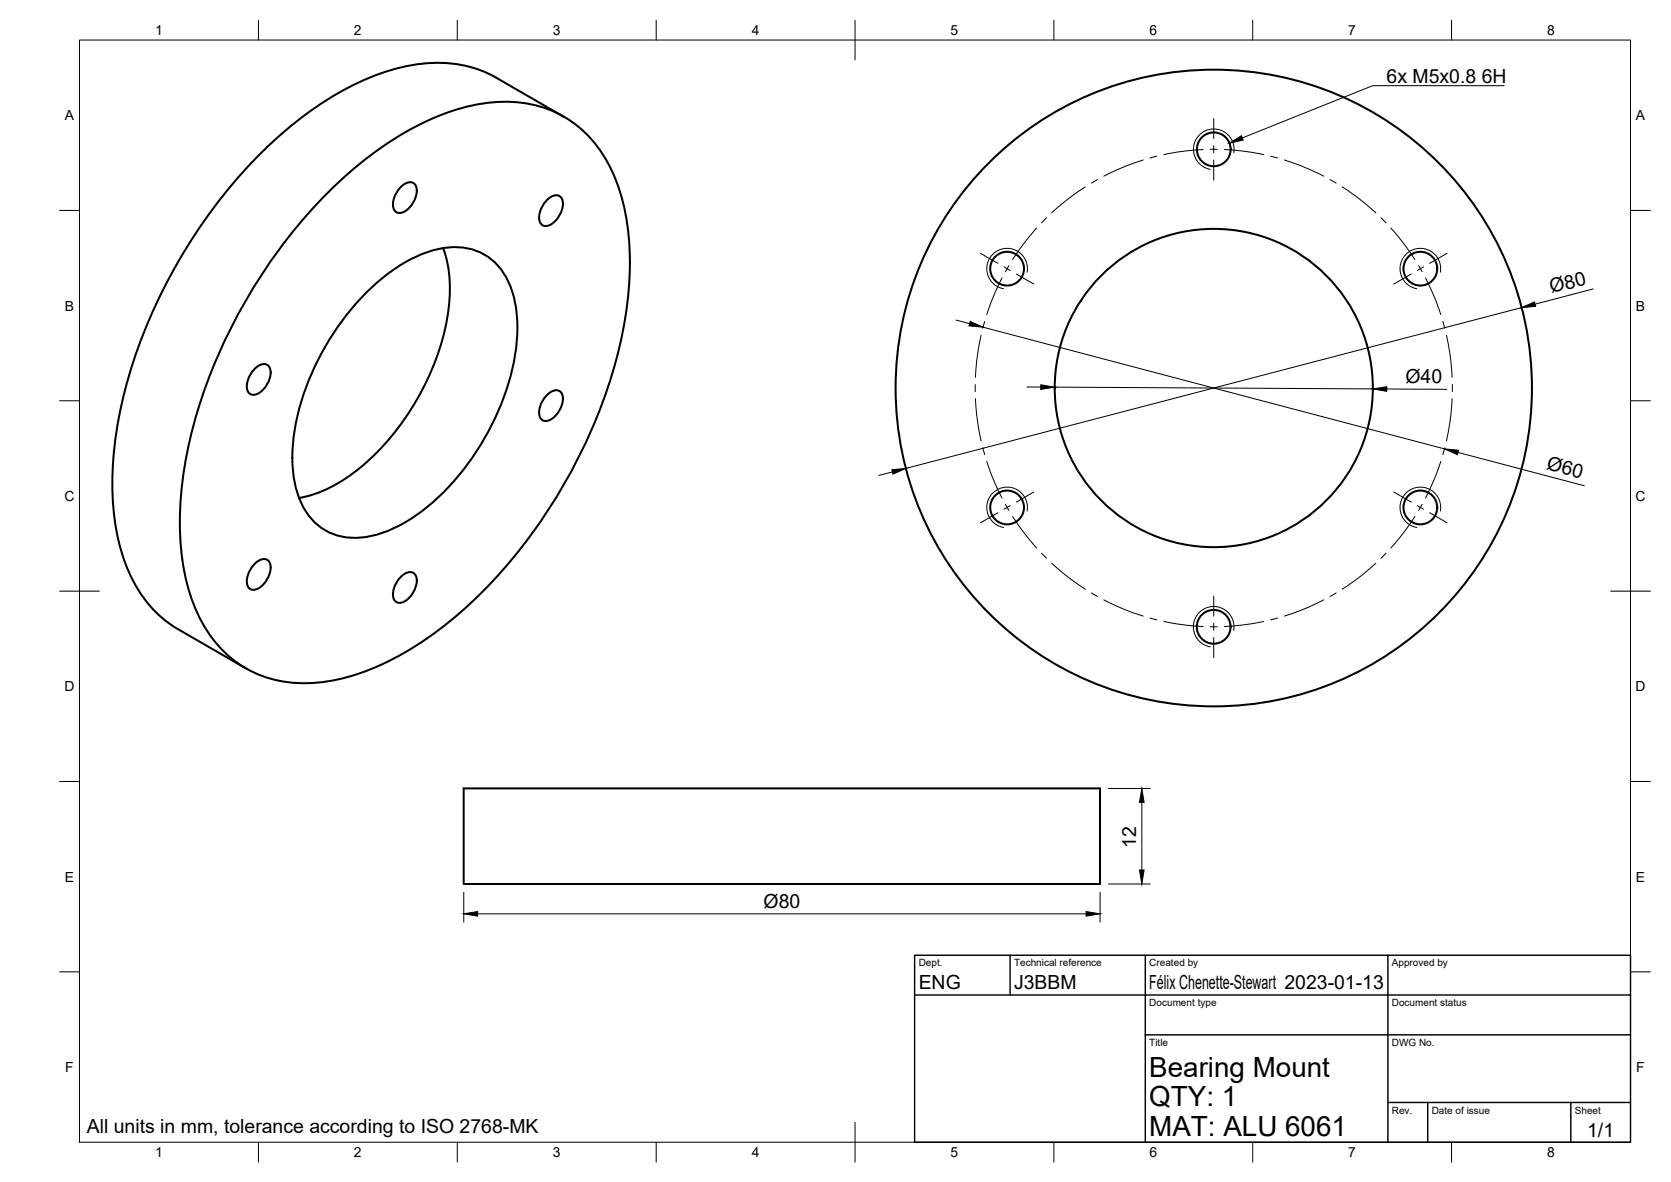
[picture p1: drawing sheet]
<svg xmlns="http://www.w3.org/2000/svg" width="420mm" height="297mm" viewBox="0 0 420 297" stroke-linecap="round" stroke-linejoin="round" font-family="sans-serif">
<!-- layer: Visible -->
<g fill="none" stroke="#000" stroke-width=".51">
<path d="M141.8 29.4l-17-9.8a32.9 32.9 0 0 0-25.6-2.2 75.2 75.2 0 0 0-28.7 16.5 132.5 132.5 0 0 0-40.4 70 75.2 75.2 0 0 0 0 33.1 32.9 32.9 0 0 0 14.7 21.2l17 9.7M83.2 47.6a82.7 82.7 0 0 1 30-19.6 37.6 37.6 0 0 1 23.2-1.1 28.9 28.9 0 0 1 17.5 16.2 56.4 56.4 0 0 1 4.4 27.4 118.1 118.1 0 0 1-16.5 51.2 122.3 122.3 0 0 1-32.3 37.2 65.7 65.7 0 0 1-26.3 12.2 30 30 0 0 1-26.2-6.7 36.5 36.5 0 0 1-10.6-20.6 82.7 82.7 0 0 1 1.9-35.8 134.4 134.4 0 0 1 34.9-60.4zM100.6 47.1a2.69 2.69 0 0 1 3.5-1 4 4 0 0 1-.2 4.8 4.8 4.8 0 0 1-3.4 2.6 2.05 2.05 0 0 1-1.6-2.8l.4-1.5zM137.4 50.4a2.69 2.69 0 0 1 3.5-1 4 4 0 0 1-.2 4.8 4.8 4.8 0 0 1-3.5 2.6 2.05 2.05 0 0 1-1.6-2.9l.5-1.5zM92.5 73.1a39.5 39.5 0 0 1 17.5-10.5 14.8 14.8 0 0 1 16.6 5.9 26.3 26.3 0 0 1 3.4 16.1 63.9 63.9 0 0 1-17.2 37.8 40.6 40.6 0 0 1-19.2 12.2 14.8 14.8 0 0 1-16.6-5.8 26.3 26.3 0 0 1-3.4-16.1 63.9 63.9 0 0 1 17.2-37.8zM111.4 62.4a36.8 36.8 0 0 1 .2 21.6 64.9 64.9 0 0 1-23.7 35.6 31.1 31.1 0 0 1-12.7 5.5M63.9 92.8a2.69 2.69 0 0 1 3.5-1 4 4 0 0 1-.2 4.8 4.8 4.8 0 0 1-3.5 2.6 2.05 2.05 0 0 1-1.6-2.8l.5-1.5zM137.4 99.4a2.69 2.69 0 0 1 3.5-1 4 4 0 0 1-.2 4.8 4.8 4.8 0 0 1-3.5 2.6 2.05 2.05 0 0 1-1.6-2.9l.5-1.5zM63.9 141.8a2.69 2.69 0 0 1 3.5-1 4 4 0 0 1-.2 4.8 4.8 4.8 0 0 1-3.5 2.6 2.05 2.05 0 0 1-1.6-2.8l.5-1.5zM100.6 145.1a2.69 2.69 0 0 1 3.5-1 4 4 0 0 1-.2 4.8 4.8 4.8 0 0 1-3.4 2.6 2.05 2.05 0 0 1-1.6-2.9l.4-1.5zM116.6 198.1h160v24.1h-160z"/>
<circle cx="305.2" cy="37.5" r="4.2"/>
<circle cx="253.2" cy="67.5" r="4.2"/>
<circle cx="357.1" cy="67.5" r="4.2"/>
<circle cx="305.2" cy="97.5" r="80"/>
<circle cx="305.2" cy="97.5" r="40"/>
<circle cx="253.2" cy="127.5" r="4.2"/>
<circle cx="357.1" cy="127.5" r="4.2"/>
<circle cx="305.2" cy="157.5" r="4.2"/>
</g>
<!-- layer: Visible Narrow -->
<path d="M310.2 38.4a5.1 5.1 0 0 0-4.1-5.9 5.1 5.1 0 0 0-5.9 4.1 5.1 5.1 0 0 0 4.1 6M258.3 68.4a5.1 5.1 0 0 0-4.2-5.9 5.1 5.1 0 0 0-5.9 4.1 5.1 5.1 0 0 0 4.1 6M362.2 68.4a5.1 5.1 0 0 0-4.2-5.9 5.1 5.1 0 0 0-5.9 4.1 5.1 5.1 0 0 0 4.1 6M258.3 128.4a5.1 5.1 0 0 0-4.2-5.9 5.1 5.1 0 0 0-5.9 4.1 5.1 5.1 0 0 0 4.1 6M362.2 128.4a5.1 5.1 0 0 0-4.2-5.9 5.1 5.1 0 0 0-5.9 4.1 5.1 5.1 0 0 0 4.1 6M310.2 158.4a5.1 5.1 0 0 0-4.1-5.9 5.1 5.1 0 0 0-6 4.1 5.1 5.1 0 0 0 4.2 6" fill="none" stroke="#000" stroke-width=".25"/>
<!-- layer: BORDER -->
<g fill="none" stroke="#000" stroke-width=".25">
<path d="M20 10.1h390v276.9h-390zM65 5.1v5M115 5.1v5M165 5.1v5M215 5.1v10M265 5.1v5M315 5.1v5M365 5.1v5M15 52.9h5M410 52.9h5M15 100.7h5M410 100.7h5"/>
<path d="M15 148.6h10M405 148.6h10M15 196.4h5M410 196.4h5M15 244.2h5M410 244.2h5M65 287v5M115 287v5M165 287v5M215 282.1v9.9M265 287v5M315 287v5"/>
<path d="M365 287v5"/>
</g>
<!-- layer: TITLEBLOCK -->
<path d="M230 240.1h180v46.9h-180zM230 250h180M254 240.1v9.9M288 240.1v46.9M349 240.1v46.9M288 260.1h122M349 277.1h61M359 277.1v9.9M395 277.1v9.9" fill="none" stroke="#000" stroke-width=".36"/>
<!-- layer: FD_Dimensions -->
<g fill="none" stroke="#000" stroke-width=".25">
<path d="M382.6 77.3l-154.8 40.4M400.6 72.6l-14.6 3.8M240.4 80.4l3.4 .9M247.2 82.2l116 30.6M258.2 97.2l3.5 .1M265.2 97.3l80 .4M348.7 97.8h15.1M224.4 118.6l-3.4 .9M366.6 113.7l31.8 8.4M278.7 198.1h10.5M287.1 201.6v17M116.6 224.2v7.5"/>
<path d="M120.1 229.6h153M276.6 224.2v7.5M278.7 222.2h10.5"/>
</g>
<path d="M382.6 77.3l3.2-1.4 .3 1.1zM243.9 80.8l3.3 1.4-3.6-.3zM261.7 96.7l3.5 .6-3.5 .6zM345.2 97.7l3.5-.5v1.1zM224.3 118l3.5-.3-3.3 1.5zM363.2 112.8l3.5 .3-.3 1.2zM287.1 198.1l.6 3.5h-1.2zM286.5 218.6h1.2l-.6 3.6zM116.6 229.6l3.5-.5v1.1zM273.1 229.1l3.5 .5-3.5 .6z" fill="#000" stroke="#000" stroke-width=".25"/>
<!-- layer: Smart Centers -->
<g fill="none" stroke="#000" stroke-width=".25">
<path d="M290.9 39.3l-1.7 .4M302.5 37.6l-4.4 .3-5.5 1M304.3 37.5h1.8M305.2 29.8v5M305.2 36.6v1.8M307.9 37.6l4.4 .3 5.5 .9M319.5 39.3l1.7 .4M260.7 57.3l-3.6 4.3-2.5 3.6M263.1 54.7l-1.2 1.3M272.9 47l-5 3.5-3.5 3M276 45.1l-1.6 .9M287.4 40.2l-4.3 1.5-5.6 2.6"/>
<path d="M305.2 40.2v5.1M322.9 40.2l4.3 1.5 5.6 2.6M334.4 45.1l1.6 .9M337.5 47l5 3.5 3.4 3M347.2 54.7l1.3 1.3M349.7 57.3l3.6 4.3 2.5 3.6M246.5 63.7l4.4 2.5M251.9 69.9l-1.9 4-1.9 5.2M252.5 67.1l1.5 .9M253.7 66.7l-.9 1.6M255.5 68.9l4.4 2.5M354.8 68.9l-4.3 2.5"/>
<path d="M356.7 66.7l.9 1.6M357.9 67.1l-1.5 .9M358.4 69.9l1.9 4 2 5.2M363.9 63.7l-4.4 2.5M245.2 96.6v1.8M246.7 84.2l-1.1 6.7-.3 3.9M247.6 80.8l-.5 1.7M362.8 80.8l.5 1.7M363.7 84.2l1.1 6.7 .3 3.9M365.2 96.6v1.8M245.3 100.2l.3 3.9 1.1 6.7M247.1 112.5l.5 1.8"/>
<path d="M248.1 116l1.9 5.2 1.9 4M362.3 116l-1.1 3.1-2.8 6.1M363.3 112.5l-.5 1.7M365.1 100.2l-.3 3.9-1.1 6.7M250.9 128.8l-4.4 2.6M252.8 126.7l.9 1.6M254 127.1l-1.5 .9M254.6 129.8l2.5 3.6 3.6 4.3M259.9 123.6l-4.4 2.6M261.9 139l1.2 1.3M348.5 139l-1.3 1.3M350.5 123.6l4.3 2.6"/>
<path d="M355.8 129.8l-2.5 3.6-3.6 4.3M356.4 127.1l1.5 .9M357.6 126.7l-.9 1.6M359.5 128.8l4.4 2.6M264.4 141.5l3.5 3 5 3.6M274.4 149l1.6 .9M277.5 150.8l5.6 2.5 4.3 1.5M289.2 155.3l1.7 .5M292.6 156.2l5.5 .9 4.4 .3M304.3 157.5h1.8M305.2 149.8v5M305.2 156.6v1.8"/>
<path d="M317.8 156.2l-5.5 .9-4.4 .3M321.2 155.3l-1.7 .5M332.8 150.8l-5.6 2.5-4.3 1.5M336 149l-1.6 .9M345.9 141.5l-3.4 3-5 3.6M305.2 160.2v5.1"/>
</g>
<!-- layer: Hole Notes -->
<path d="M309.1 36l3.1-1.9 .4 1.1z" fill="#000" stroke="#000" stroke-width=".25"/>
<path d="M378.2 21.5h-33.1l-32.7 13.2" fill="none" stroke="#000" stroke-width=".25"/>
<g font-size="7">
<text x="289" y="270.6">Bearing Mount</text>
<text x="289" y="278.1">QTY: 1</text>
<text x="289" y="285.5">MAT: ALU 6061</text>
</g>
<g font-size="4.9">
<text x="348.6" y="20.8">6x M5x0.8</text>
<text x="372.6" y="20.8">6H</text>
<text x="390.1" y="73.8" transform="rotate(-15 390.1 73.8)">Ø80</text>
<text x="353.4" y="96.3">Ø40</text>
<text x="388.7" y="117.9" transform="rotate(15 388.7 117.9)">Ø60</text>
<text x="285.7" y="213" transform="rotate(-90 285.7 213)">12</text>
<text x="192" y="228.1">Ø80</text>
<text x="231" y="248.5">ENG</text>
<text x="255" y="248.5">J3BBM</text>
<text x="289" y="248.5">Félix Chenette-Stewart 2023-01-13</text>
<text x="21.8" y="284.6">All units in mm, tolerance according to ISO 2768-MK</text>
<text x="399.1" y="285.7">1/1</text>
</g>
<g font-size="3.5">
<text x="39" y="8.8">1</text>
<text x="89" y="8.8">2</text>
<text x="139" y="8.8">3</text>
<text x="189" y="8.8">4</text>
<text x="239" y="8.8">5</text>
<text x="289" y="8.8">6</text>
<text x="339" y="8.8">7</text>
<text x="389" y="8.8">8</text>
<text x="16.3" y="30.2">A</text>
<text x="411.3" y="30.2">A</text>
<text x="16.3" y="78">B</text>
<text x="411.3" y="78">B</text>
<text x="16.2" y="125.9">C</text>
<text x="411.2" y="125.9">C</text>
<text x="16.2" y="173.7">D</text>
<text x="411.2" y="173.7">D</text>
<text x="16.3" y="221.6">E</text>
<text x="411.3" y="221.6">E</text>
<text x="16.4" y="269.4">F</text>
<text x="411.4" y="269.4">F</text>
<text x="39" y="290.8">1</text>
<text x="89" y="290.8">2</text>
<text x="139" y="290.8">3</text>
<text x="189" y="290.8">4</text>
<text x="239" y="290.8">5</text>
<text x="289" y="290.8">6</text>
<text x="339" y="290.8">7</text>
<text x="389" y="290.8">8</text>
</g>
<g font-size="2.5">
<text x="231" y="242.9">Dept.</text>
<text x="255" y="242.9">Technical reference</text>
<text x="289" y="242.9">Created by</text>
<text x="350" y="242.9">Approved by</text>
<text x="289" y="252.8">Document type</text>
<text x="350" y="252.8">Document status</text>
<text x="289" y="262.9">Title</text>
<text x="350" y="262.9">DWG No.</text>
<text x="350" y="279.9">Rev.</text>
<text x="360" y="279.9">Date of issue</text>
<text x="396" y="279.9">Sheet</text>
</g>
</svg>
